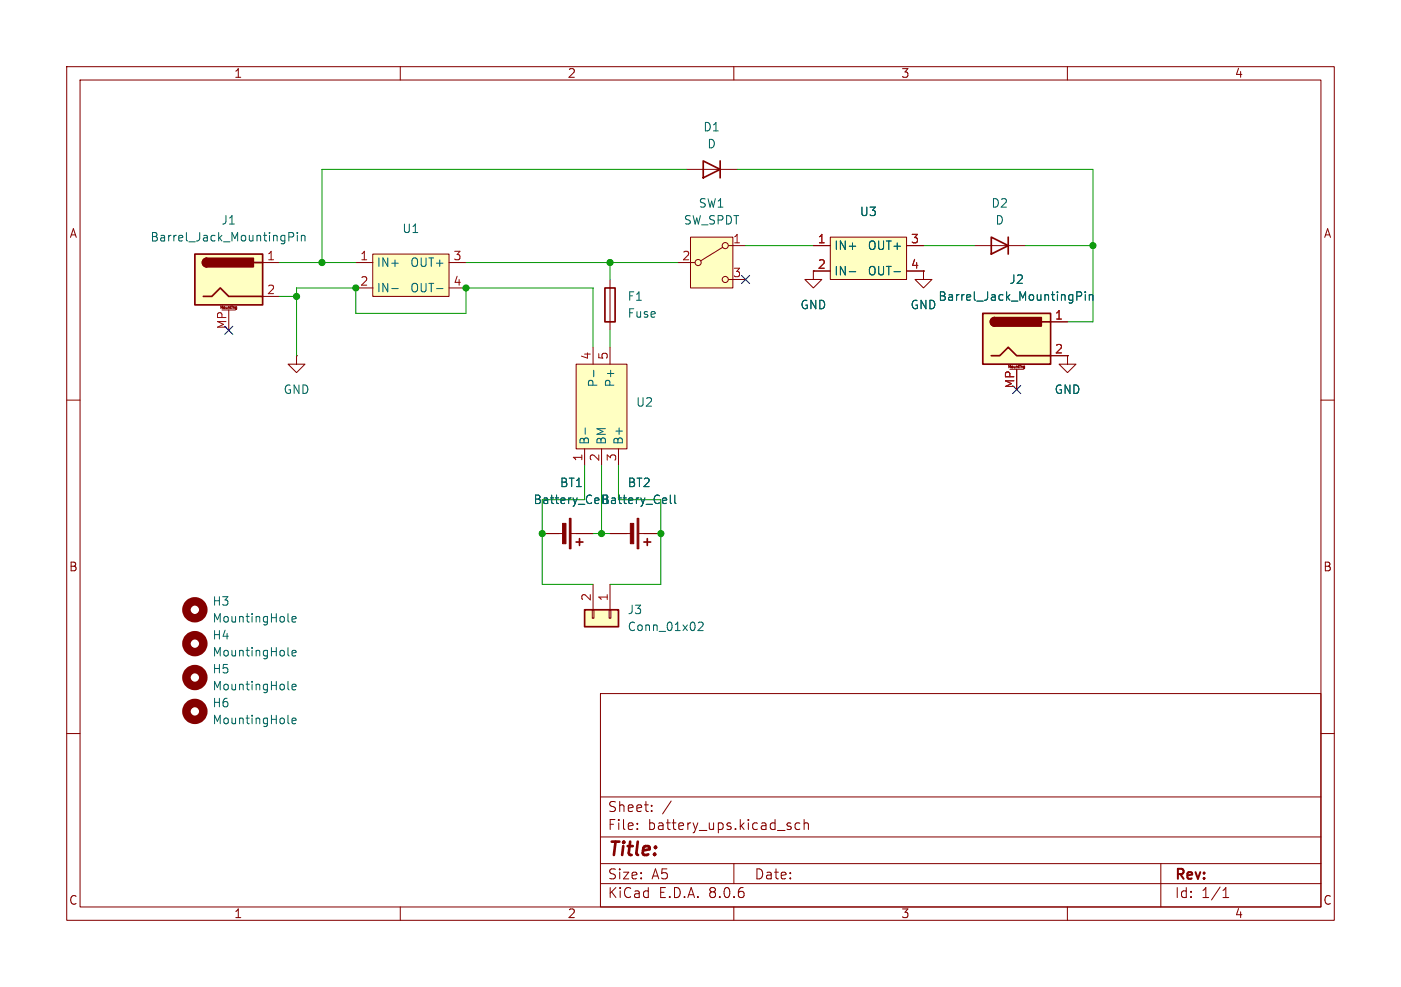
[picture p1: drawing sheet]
<svg xmlns="http://www.w3.org/2000/svg" width="210mm" height="148mm" viewBox="0 0 210 148" stroke-linecap="round" stroke-linejoin="round" font-family="sans-serif">
<g fill="none" stroke="#840000" stroke-width=".15">
<path d="M10 10h190v128h-190zM12 12h186v124h-186zM60 10v2M110 10v2M160 10v2M146 36.8h7.7M10 60h2M138.4 40.6v1.3h1.3l-1.3 1.3-1.2-1.3h1.2M138.4 40.6h.1M198 60h2M10 110h2M90 104h108v32h-108z"/>
<path d="M90 119.5h108M198 110h2M60 136v2M90 132.5h108M90 129.5h108M90 125.5h108M95.5 124.2v.2M95.5 123.5v.1M97.7 121.5v.2M97.7 120.8v.1M100.6 120.1l-1.3 1.9M110 136v2"/>
<path d="M110 129.5v3M118.4 123.9l.2 .2-.2 .3M118.4 123.4l.1 .1M119.9 123.5l-.4-.1-.3 .3v.4l.1 .2h.6M120.5 123.5a.37 .37 0 0 1 .7 .1v.8M120.5 122.9v1.5M160 136v2M174 129.5v6.5M183.3 134.6h.9M183.3 133.5l.5-.4v1.5"/>
</g>
<path d="M148.6 35.6l2.5 1.2-2.5 1.3zM151.1 35.6v2.5" fill="none" stroke="#840000" stroke-width=".25"/>
<path d="M124.5 35.6h11.4v6.3h-11.4z" fill="#ffffc2"/>
<path d="M121.9 36.8h2.6M124.5 35.6h11.4v6.3h-11.4zM135.9 36.8h2.5M124.5 40.6h-2.6v1.3h1.3l-1.3 1.3-1.3-1.3h1.3M135.9 40.6h2.5" fill="none" stroke="#840000" stroke-width=".15"/>
<path d="M127.3 40.7h1M134 40.7h1" fill="none" stroke="#006464" stroke-width=".15"/>
<path d="M86.4 54.6h7.6v12.7h-7.6z" fill="#ffffc2"/>
<path d="M102.9 25.4h7.6M86.4 54.6h7.6v12.7h-7.6zM88.9 52.1v2.5M91.4 41.9v7.6M91.4 52.1v2.5M87.6 67.3v2.6M90.2 67.3v2.6M92.7 67.3v2.6M81.3 80h3.3M85.6 80h3.3M91.4 80h3.3M95.8 80h3.3" fill="none" stroke="#840000" stroke-width=".15"/>
<path d="M89 55.5v1M87.7 64.2v.9M100.5 74.2v1.1l.2 .2M101.1 74.2v1.1l.2 .2" fill="none" stroke="#006464" stroke-width=".15"/>
<path d="M105.4 24.1l2.5 1.3-2.5 1.3zM107.9 24.1v2.6M90.7 43.2h1.5v5.1h-1.5zM86.4 81.3h1M86.9 80.8v1M96.5 81.3h1M97 80.8v1" fill="none" stroke="#840000" stroke-width=".25"/>
<g fill="#840000" stroke="#840000" stroke-width=".15">
<path d="M85.3 77.7h.3v4.6h-.3z"/>
<path d="M84.3 78.5h.5v3h-.5z"/>
<path d="M95.5 77.7h.3v4.6h-.3z"/>
<path d="M94.5 78.5h.5v3h-.5z"/>
</g>
<path d="M103.5 35.6h6.4v7.6h-6.4z" fill="#ffffc2"/>
<g fill="none" stroke="#840000" stroke-width=".15">
<path d="M101.6 39.4h2.5M103.5 35.6h6.4v7.6h-6.4zM108.3 37.1l-3.3 2M109.2 36.8h2.6M109.2 41.9h2.6"/>
<circle cx="104.6" cy="39.4" r=".46"/>
<circle cx="108.7" cy="36.8" r=".46"/>
<circle cx="108.7" cy="41.9" r=".46"/>
</g>
<path d="M87.6 91.4h5.1v2.6h-5.1z" fill="#ffffc2"/>
<path d="M88.8 91.4h.2v1.3h-.2zM88.9 87.6v3.8M91.3 91.4h.3v1.3h-.3zM91.4 87.6v3.8" fill="none" stroke="#840000" stroke-width=".15"/>
<path d="M87.6 91.4h5.1v2.6h-5.1z" fill="none" stroke="#840000" stroke-width=".25"/>
<path d="M43.2 98.2l.2 .2M43.2 93.1l.2 .2M43.8 92.9l.6-.2-.1-.2-.3-.1-.2 .2v.6h.5M43.8 97.9l.6-.1-.1-.2-.3-.1-.2 .2v.6h.5M104.7 93.4l.5-.1 .1 .1 .1 .3-.8 .9h.8M43.2 103.3l.2 .1M43.2 108.3l.2 .2M43.8 103l.6-.1-.1-.2-.3-.1-.2 .2v.6h.5M43.8 108.1l.6-.1-.1-.3h-.3l-.2 .2v.6h.5" fill="none" stroke="#006464" stroke-width=".15"/>
<g fill="none" stroke="#840000" stroke-width="1.3">
<circle cx="29.2" cy="96.5" r="1.27"/>
<circle cx="29.2" cy="91.4" r="1.27"/>
<circle cx="29.2" cy="106.7" r="1.27"/>
<circle cx="29.2" cy="101.6" r="1.27"/>
</g>
<path d="M55.9 38.1h11.4v6.4h-11.4z" fill="#ffffc2"/>
<path d="M53.3 39.4h2.6M55.9 38.1h11.4v6.4h-11.4zM67.3 39.4h2.5M53.3 43.2h2.6M67.3 43.2h2.5" fill="none" stroke="#840000" stroke-width=".15"/>
<path d="M58.7 43.3h1M65.4 43.3h1" fill="none" stroke="#006464" stroke-width=".15"/>
<path d="M29.2 38.1h10.2v7.6h-10.2z" fill="#ffffc2"/>
<path d="M29.2 38.1h10.2v7.6h-10.2zM31 38.7a.64 .64 0 0 0-.6 .7 .64 .64 0 0 0 .6 .6M38.1 39.4h1.3M30.5 44.5h1.2l1.3-1.3 1.3 1.3h5.1" fill="none" stroke="#840000" stroke-width=".25"/>
<g fill="#840000" stroke="#840000" stroke-width=".25">
<path d="M30.5 38.9l.5-.2v1.3a.63 .63 0 0 1-.6-.4 .63 .63 0 0 1 .1-.7z"/>
<path d="M31 38.7h7v1.3h-7z"/>
</g>
<path d="M39.4 39.4h2.5M33.1 46.3v-.4l.1 .3 .2-.3v.4M33.3 46.5h2M34.3 46.5v3M34.6 45.9v.3M34.8 45.9h.1M35.5 46.3l-.2-.1v-.2h.2v.3l-.2 .1M39.4 44.5h2.5M44.4 53.3v1.3h1.3l-1.3 1.3-1.2-1.3h1.2M44.4 53.3h.1M160 53.3v1.3h1.3l-1.3 1.3-1.3-1.3h1.3M160 53.3h.1" fill="none" stroke="#840000" stroke-width=".15"/>
<path d="M43.3 35.5h.6l.1-.2v-.3l-.2-.1h-.5v1.2M44.6 34.9v.1M44.6 35.3v.8M45.2 35.3v.8M45.2 35.4l.2-.1 .3 .1v.7" fill="none" stroke="#006464" stroke-width=".15"/>
<path d="M147.3 47h10.2v7.6h-10.2z" fill="#ffffc2"/>
<path d="M147.3 47h10.2v7.6h-10.2zM148.6 53.3h1.3l1.2-1.2 1.3 1.2h5.1M149.1 47.6a.64 .64 0 0 0-.6 .7 .64 .64 0 0 0 .6 .6M156.2 48.3h1.3" fill="none" stroke="#840000" stroke-width=".25"/>
<g fill="#840000" stroke="#840000" stroke-width=".25">
<path d="M148.6 47.8l.5-.2v1.3a.63 .63 0 0 1-.6-.4 .63 .63 0 0 1 .1-.7z"/>
<path d="M149.1 47.6h7v1.3h-7z"/>
</g>
<g fill="none" stroke="#840000" stroke-width=".15">
<path d="M121.9 36.8h2.6M135.9 36.8h2.5M121.9 40.6h2.6M135.9 40.6h2.5M138.4 40.6h.1M151.2 55.2v-.4l.1 .3 .2-.3v.4M151.4 55.4h2M152.4 55.4v3M152.7 54.8v.3M152.9 54.8h.1M153.6 54.9h-.2v.2h.2M153.6 54.9h.1"/>
<path d="M153.6 54.9v.3l-.2 .1M157.5 48.3h2.5M157.5 53.3h2.5M160 53.3h.1M81.3 80h2.5M86.4 80h2.5M91.4 80h2.6M96.5 80h2.6"/>
</g>
<path d="M127.3 40.7h1M134 40.7h1M161.4 44.4h.6l.1-.2v-.3l-.2-.1h-.5v1.2M162.7 43.8v.1M162.7 44.2v.8M163.3 44.2v.8M163.3 44.3l.2-.1h.3v.8M100.5 74.2v1.1l.2 .2M101.1 74.2v1.1l.2 .2" fill="none" stroke="#006464" stroke-width=".15"/>
<g fill="none" stroke="#009600" stroke-width=".15">
<path d="M41.9 39.4h11.4M69.8 39.4h31.8M91.4 39.4v2.5M102.9 25.4h-54.6v14M110.5 25.4h53.3v22.9h-3.8M111.8 36.8h10.1M138.4 36.8h7.6M153.7 36.8h10.1M41.9 44.5h2.5M88.9 52.1v-8.9h-19.1v3.8h-16.5v-3.8h-8.9v10.1M91.4 49.5v2.6M87.6 69.9v5h-6.3v12.7h7.6"/>
<path d="M90.2 69.9v10.1M92.7 69.9v5h6.4v12.7h-7.7M88.9 80h2.5"/>
</g>
<path d="M33.7 48.9l1.2 1.2M34.9 48.9l-1.2 1.2M111.2 41.3l1.2 1.2M112.4 41.3l-1.2 1.2M151.8 57.8l1.2 1.2M153 57.8l-1.2 1.2" fill="none" stroke="#000084" stroke-width=".15"/>
<g fill="#009600" stroke="#009600" stroke-width=".15">
<circle cx="44.4" cy="44.5" r=".46"/>
<circle cx="69.8" cy="43.2" r=".46"/>
<circle cx="53.3" cy="43.2" r=".46"/>
<circle cx="48.3" cy="39.4" r=".46"/>
<circle cx="81.3" cy="80" r=".46"/>
<circle cx="91.4" cy="39.4" r=".46"/>
<circle cx="90.2" cy="80" r=".46"/>
<circle cx="99.1" cy="80" r=".46"/>
<circle cx="163.8" cy="36.8" r=".46"/>
</g>
<text font-size="2.8" fill="#840000" x="91" y="128.9">Title:</text>
<g font-size="2.1" fill="#840000">
<text x="91" y="124.7">File:</text>
<text x="91" y="122">Sheet:</text>
<text x="97.1" y="124.7">battery_ups.kicad_sch</text>
<text x="91" y="134.9">KiCad</text>
<text x="91" y="132.1">Size:</text>
<text x="97.7" y="132.1">A5</text>
<text x="98.7" y="134.9">E.D.A.</text>
<text x="106.3" y="134.9">8.0.6</text>
<text x="113" y="132.1">Date:</text>
<text x="176" y="132.3">Rev:</text>
<text x="176" y="134.9">Id:</text>
<text x="180.1" y="134.9">1/1</text>
</g>
<g font-size="1.8" fill="#840000">
<text x="35" y="11.9">1</text>
<text x="85" y="11.9">2</text>
<text x="135" y="11.9">3</text>
<text x="185" y="11.9">4</text>
<text x="10.3" y="35.9">A</text>
<text x="198.4" y="35.9">A</text>
<text x="10.3" y="85.9">B</text>
<text x="198.3" y="85.9">B</text>
<text x="10.3" y="135.9">C</text>
<text x="35" y="137.9">1</text>
<text x="85" y="137.9">2</text>
<text x="135" y="137.9">3</text>
<text x="185" y="137.9">4</text>
<text x="198.3" y="135.9">C</text>
</g>
<g font-size="1.8" fill="#006464">
<text x="105.3" y="19.9">D1</text>
<text x="105.9" y="22.5">D</text>
<text x="33.1" y="33.9">J1</text>
<text x="60.2" y="35.2">U1</text>
<text x="102.4" y="33.9">SW_SPDT</text>
<text x="104.6" y="31.3">SW1</text>
<text x="128.8" y="32.6">U3</text>
<text x="148.5" y="31.3">D2</text>
<text x="149.1" y="33.9">D</text>
<text x="22.5" y="36.4">Barrel_Jack_MountingPin</text>
<text x="56.4" y="40.2">IN+</text>
<text x="61.4" y="40.2">OUT+</text>
<text x="125" y="37.7">IN+</text>
<text x="125" y="41.5">IN-</text>
<text x="130" y="37.7">OUT+</text>
<text x="130" y="41.5">OUT-</text>
<text x="56.4" y="44">IN-</text>
<text x="61.4" y="44">OUT-</text>
<text x="94" y="45.3">F1</text>
<text x="94" y="47.9">Fuse</text>
<text x="119.9" y="46.6">GND</text>
<text x="136.4" y="46.6">GND</text>
<text x="140.6" y="45.3">Barrel_Jack_MountingPin</text>
<text x="151.2" y="42.8">J2</text>
<text x="42.4" y="59.3">GND</text>
<text x="89.8" y="58.2" transform="rotate(-90 89.8 58.2)">P-</text>
<text x="92.3" y="58.2" transform="rotate(-90 92.3 58.2)">P+</text>
<text x="158" y="59.3">GND</text>
<text x="95.3" y="61.2">U2</text>
<text x="88.5" y="66.8" transform="rotate(-90 88.5 66.8)">B-</text>
<text x="91" y="66.8" transform="rotate(-90 91 66.8)">BM</text>
<text x="93.6" y="66.8" transform="rotate(-90 93.6 66.8)">B+</text>
<text x="79.9" y="75.8">Battery_Cell Battery_Cell</text>
<text x="83.8" y="73.3">BT1</text>
<text x="94" y="73.3">BT2</text>
<text x="31.8" y="91">H3</text>
<text x="31.8" y="93.6">MountingHole</text>
<text x="94" y="92.3">J3</text>
<text x="94" y="94.8">Conn_01x02</text>
<text x="31.8" y="96.1">H4</text>
<text x="31.8" y="98.7">MountingHole</text>
<text x="31.8" y="101.2">H5</text>
<text x="31.8" y="103.7">MountingHole</text>
<text x="31.8" y="106.3">H6</text>
<text x="31.8" y="108.8">MountingHole</text>
</g>
<g font-size="1.8" fill="#a90000">
<text x="39.9" y="39.1">1</text>
<text x="53.9" y="39.1">1</text>
<text x="67.9" y="39.1">3</text>
<text x="102.2" y="39.1">2</text>
<text x="109.8" y="36.6">1</text>
<text x="109.8" y="41.7">3</text>
<text x="122.5" y="36.6">1</text>
<text x="122.5" y="40.4">2</text>
<text x="136.5" y="36.6">3</text>
<text x="136.5" y="40.4">4</text>
<text x="39.9" y="44.2">2</text>
<text x="53.9" y="42.9">2</text>
<text x="67.9" y="42.9">4</text>
<text x="34" y="49.5" transform="rotate(-90 34 49.5)">MP</text>
<text x="158" y="48">1</text>
<text x="158" y="53.1">2</text>
<text x="88.6" y="54" transform="rotate(-90 88.6 54)">4</text>
<text x="91.2" y="54" transform="rotate(-90 91.2 54)">5</text>
<text x="152.1" y="58.4" transform="rotate(-90 152.1 58.4)">MP</text>
<text x="87.4" y="69.3" transform="rotate(-90 87.4 69.3)">1</text>
<text x="89.9" y="69.3" transform="rotate(-90 89.9 69.3)">2</text>
<text x="92.5" y="69.3" transform="rotate(-90 92.5 69.3)">3</text>
<text x="88.6" y="90.2" transform="rotate(-90 88.6 90.2)">2</text>
<text x="91.2" y="90.2" transform="rotate(-90 91.2 90.2)">1</text>
</g>
<g font-size=".5" fill="#840000">
<text x="32.8" y="46.5">Mounting</text>
<text x="150.9" y="55.4">Mounting</text>
</g>
</svg>
